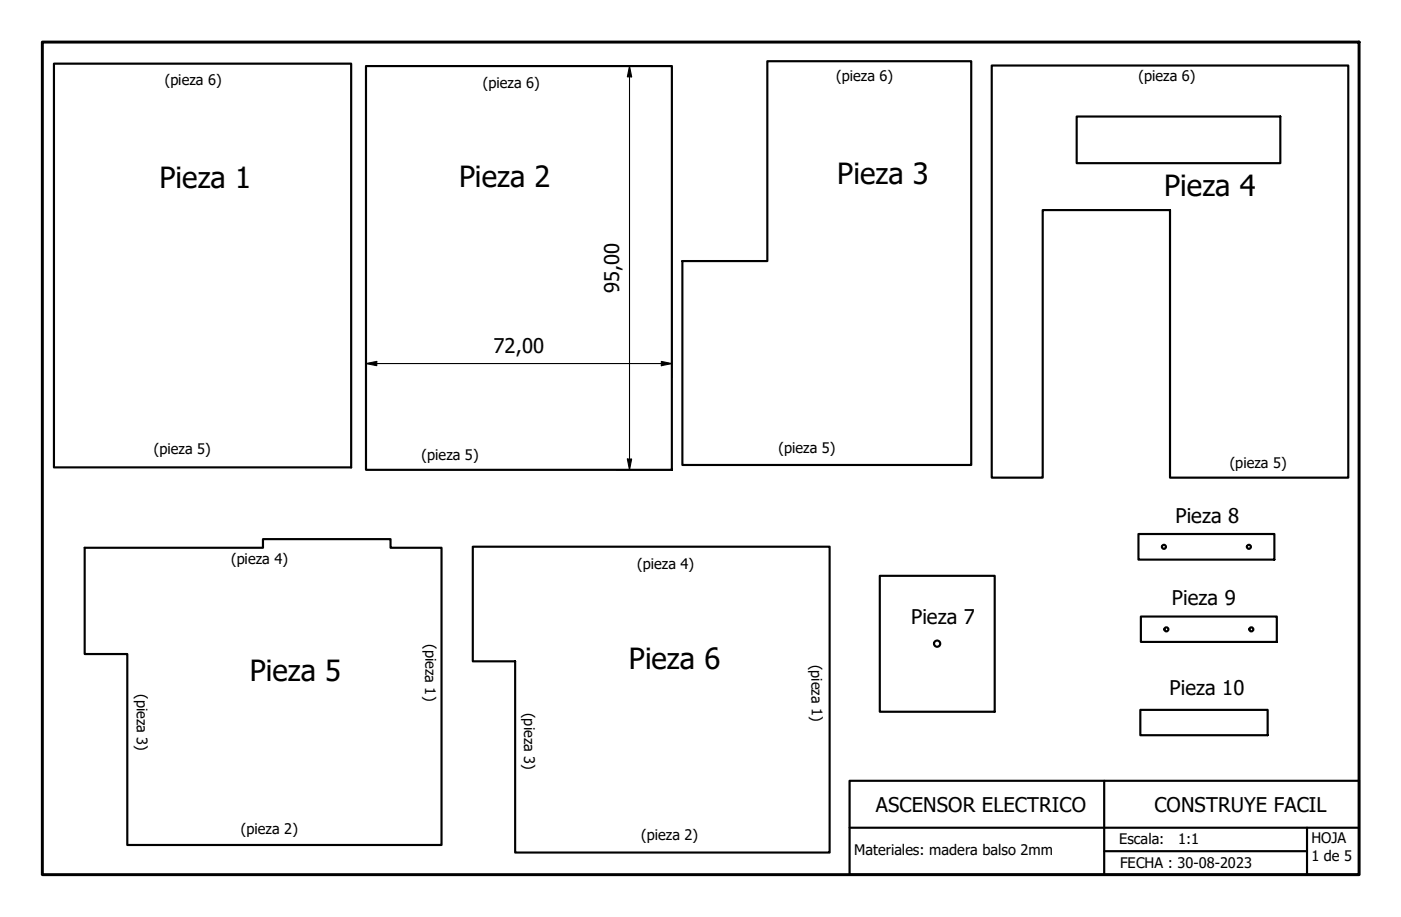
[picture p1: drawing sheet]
<svg xmlns="http://www.w3.org/2000/svg" width="330mm" height="216mm" viewBox="0 0 330 216" stroke-linecap="round" stroke-linejoin="round" font-family="sans-serif">
<!-- layer: Visible (ISO) -->
<g fill="none" stroke="#000" stroke-width=".51">
<path d="M12.7 15h70v95h-70zM86.2 15.6h72v95h-72zM180.7 14.4h48v95.1h-68v-48h20zM233.5 15.4h83.9v97.1h-41.9v-63h-30v63h-12zM253.5 27.4h47.9v11h-47.9zM19.9 129h42v-2.1h30v2.1h12v69.9h-73.9v-44.9h-10.1zM111.3 128.7h84v72h-74v-45h-10zM207.1 135.6h27.1v32h-27.1zM268 125.7h32v6.1h-32zM268.6 145.2h32v5.9h-32zM268.5 167.1h29.9v6h-29.9z"/>
<circle cx="274" cy="128.7" r=".48"/>
<circle cx="294" cy="128.7" r=".48"/>
<circle cx="220.6" cy="151.5" r=".73"/>
<circle cx="274.6" cy="148.2" r=".48"/>
<circle cx="294.6" cy="148.2" r=".48"/>
</g>
<!-- layer: Borde (ISO) -->
<path d="M10 9.9h310v196h-310z" fill="none" stroke="#000" stroke-width=".7"/>
<path d="M200 183.8h120v22.1h-120zM200 194.9h120M260 183.8v22.1M307.7 194.9v11M260 200.4h47.7" fill="none" stroke="#000" stroke-width=".51"/>
<!-- layer: Cota (ISO) -->
<path d="M86.2 15.6v73.2M145 15.6h13.2v73.2M148.2 15.6l.5 2.5h-1zM148.2 15.6v95M86.2 85.6l2.5-.5v1zM86.2 85.6h72M155.7 85.1l2.5 .5-2.5 .5zM145 110.6h13.2M147.7 108.1h1l-.5 2.5z" fill="none" stroke="#000" stroke-width=".25"/>
<path d="M148.2 15.6l.5 2.5h-1zM86.2 85.6l2.5-.5v1zM155.7 85.1l2.5 .5-2.5 .5zM147.7 108.1h1l-.5 2.5z" fill="#000"/>
<g font-size="6.9">
<text x="37.5" y="44.3">Pieza 1</text>
<text x="108.1" y="44.1">Pieza 2</text>
<text x="197.1" y="43.2">Pieza 3</text>
<text x="274.1" y="46.2">Pieza 4</text>
<text x="58.8" y="160.3">Pieza 5</text>
<text x="148.1" y="157.5">Pieza 6</text>
</g>
<g font-size="4.8">
<text x="145.8" y="69.1" transform="rotate(-90 145.8 69.1)">95,00</text>
<text x="116.2" y="83.2">72,00</text>
<text x="276.7" y="123.1">Pieza 8</text>
<text x="275.9" y="142.4">Pieza 9</text>
<text x="214.5" y="146.9">Pieza 7</text>
<text x="275.3" y="163.6">Pieza 10</text>
<text x="206.2" y="191.3">ASCENSOR ELECTRICO</text>
<text x="271.8" y="191.1">CONSTRUYE FACIL</text>
</g>
<g font-size="3.4">
<text x="38.8" y="20.1">(pieza 6)</text>
<text x="113.7" y="20.7">(pieza 6)</text>
<text x="196.8" y="19">(pieza 6)</text>
<text x="268" y="19.2">(pieza 6)</text>
<text x="36.2" y="107">(pieza 5)</text>
<text x="183.3" y="106.6">(pieza 5)</text>
<text x="99.3" y="108.3">(pieza 5)</text>
<text x="289.6" y="110.1">(pieza 5)</text>
<text x="54.4" y="132.9">(pieza 4)</text>
<text x="150" y="134">(pieza 4)</text>
<text x="100.1" y="151.6" transform="rotate(90 100.1 151.6)">(pieza 1)</text>
<text x="191" y="156.5" transform="rotate(90 191 156.5)">(pieza 1)</text>
<text x="32.2" y="163.4" transform="rotate(90 32.2 163.4)">(pieza 3)</text>
<text x="123.4" y="167.9" transform="rotate(90 123.4 167.9)">(pieza 3)</text>
<text x="56.7" y="196.3">(pieza 2)</text>
<text x="150.9" y="197.7">(pieza 2)</text>
<text x="201.1" y="201.2">Materiales: madera balso 2mm</text>
<text x="263.5" y="198.6">Escala:</text>
<text x="277.4" y="198.6">1:1</text>
<text x="308.7" y="198.6">HOJA</text>
<text x="308.7" y="202.7">1 de 5</text>
<text x="263.7" y="204.4">FECHA : 30-08-2023</text>
</g>
</svg>
